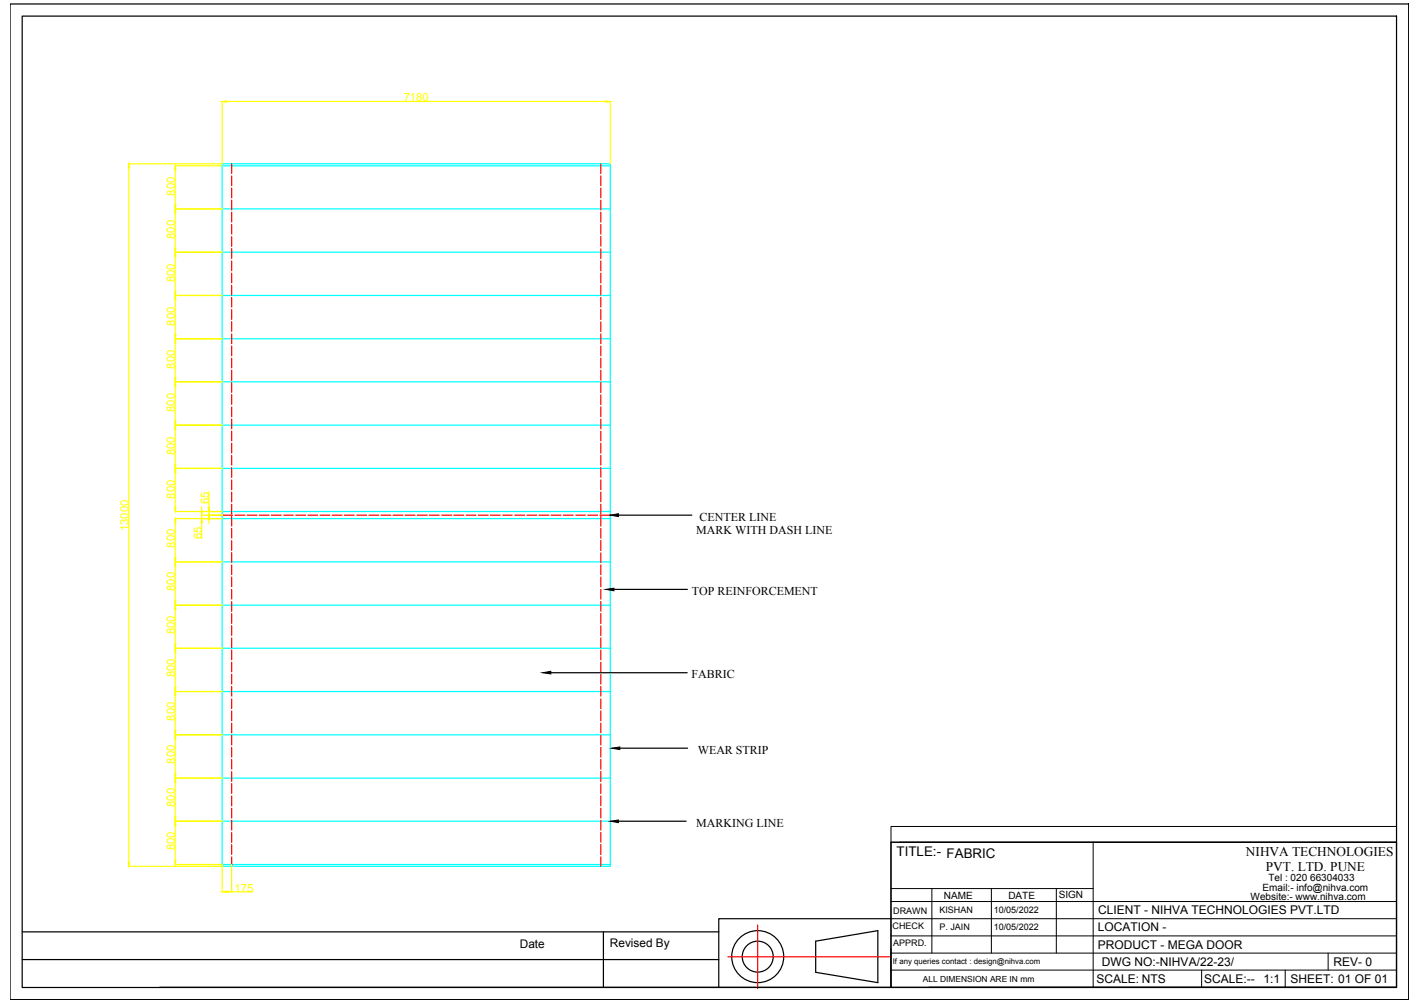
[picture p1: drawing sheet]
<svg xmlns="http://www.w3.org/2000/svg" width="297mm" height="210mm" viewBox="0 0 297 210" stroke-linecap="round" stroke-linejoin="round" font-family="sans-serif">
<!-- layer: 0 -->
<g fill="none" stroke="#000" stroke-width=".25">
<path d="M2.1 .8h292.6v208.4h-292.6zM4.6 3.4h287.5v203.3h-287.5zM129.4 107.8h15.3M128.4 123.3h15.4M115.2 140.8h28.5M129.7 156.6h14.1M129.4 171.9h14.1M186.4 176.3h105.7v30.3h-105.7zM4.6 195h145.8M126.2 195v11.7M170.6 197l13-2.2v10.8l-13-2.1zM186.4 192.3h-36v14.3h-117"/>
<path d="M4.6 200.8h145.8M150.4 206.6h36M194.3 206.6h97.8"/>
<circle cx="158.5" cy="200.2" r="5.4"/>
<circle cx="158.5" cy="200.2" r="3.2"/>
</g>
<g fill="none" stroke="#000" stroke-width=".21">
<path d="M186.4 173h105.7v3.3h-105.7zM186.4 176.3v30.3M188.2 176.3h103.9M228.7 176.3v30.3M186.4 199.5h105.7M186.4 195.9h105.7M186.4 192.3h105.7M186.4 188.7h105.7M186.4 186h42.3M194.9 186v13.5M207.4 186v13.5M221 186v13.5"/>
<path d="M277.8 199.5v3.5M186.4 203h105.7M251.4 203v3.6M268.8 203v3.6"/>
</g>
<g fill="none" stroke="#f00" stroke-width=".25">
<path d="M48.5 34.3v2M48.5 36.8v2M48.5 39.4v2M125.7 34.3v2M125.7 36.8v2M125.7 39.4v2M48.5 41.9v2M48.5 44.4v2.1M48.5 47v2M48.5 49.5v2M48.5 52.1v2M48.5 54.6v2.1"/>
<path d="M48.5 57.2v2M48.5 59.7v2.1M125.7 41.9v2M125.7 44.4v2.1M125.7 47v2M125.7 49.5v2M125.7 52.1v2M125.7 54.6v2.1M125.7 57.2v2M125.7 59.7v2.1M48.5 62.3v2M48.5 64.8v2"/>
<path d="M48.5 67.3v2.1M48.5 69.9v2M48.5 72.4v2.1M48.5 75v2M48.5 77.5v2.1M125.7 62.3v2M125.7 64.8v2M125.7 67.3v2.1M125.7 69.9v2M125.7 72.4v2.1M125.7 75v2M125.7 77.5v2.1"/>
<path d="M48.5 80.1v2M48.5 82.6v2.1M48.5 85.2v2M48.5 87.7v2M48.5 90.2v2.1M48.5 92.8v2M48.5 95.3v2.1M48.5 97.9v2M125.7 80.1v2M125.7 82.6v2.1M125.7 85.2v2M125.7 87.7v2"/>
<path d="M125.7 90.2v2.1M125.7 92.8v2M125.7 95.3v2.1M125.7 97.9v2M46.5 107.8h2.1M48.5 100.4v2.1M48.5 103v2M48.5 105.5v2.1M48.5 108.1v2M48.5 110.6v2M48.5 113.1v2.1M48.5 115.7v2"/>
<path d="M48.5 118.2v2.1M49.1 107.8h2.1M51.7 107.8h2M54.3 107.8h2M56.8 107.8h2M59.3 107.8h2.1M61.9 107.8h2M64.4 107.8h2M67 107.8h2M69.5 107.8h2M72 107.8h2.1M74.6 107.8h2.1"/>
<path d="M77.2 107.8h2M79.7 107.8h2M82.2 107.8h2.1M84.8 107.8h2M87.3 107.8h2.1M89.9 107.8h2M92.4 107.8h2M94.9 107.8h2.1M97.5 107.8h2.1M100.1 107.8h2M102.6 107.8h2M105.1 107.8h2.1"/>
<path d="M107.7 107.8h2M110.2 107.8h2.1M112.8 107.8h2M115.3 107.8h2M117.8 107.8h2.1M120.4 107.8h2.1M123 107.8h2M125.5 107.8h2.2M125.7 100.4v2.1M125.7 103v2M125.7 105.5v2.1M125.7 108.1v2"/>
<path d="M125.7 110.6v2M125.7 113.1v2.1M125.7 115.7v2M125.7 118.2v2.1M48.5 120.8v2M48.5 123.3v2.1M48.5 125.9v2M48.5 128.4v2.1M48.5 131v2M48.5 133.5v2M48.5 136v2.1M48.5 138.6v2"/>
<path d="M125.7 120.8v2M125.7 123.3v2.1M125.7 125.9v2M125.7 128.4v2.1M125.7 131v2M125.7 133.5v2M125.7 136v2.1M125.7 138.6v2M48.5 141.1v2.1M48.5 143.7v2M48.5 146.2v2.1M48.5 148.8v2"/>
<path d="M48.5 151.3v2.1M48.5 153.9v2M48.5 156.4v2M48.5 158.9v2.1M125.7 141.1v2.1M125.7 143.7v2M125.7 146.2v2.1M125.7 148.8v2M125.7 151.3v2.1M125.7 153.9v2M125.7 156.4v2M125.7 158.9v2.1"/>
<path d="M48.5 161.5v2M48.5 164v2.1M48.5 166.6v2M48.5 169.1v2.1M48.5 171.7v2M48.5 174.2v2.1M48.5 176.8v2M48.5 179.3v2M125.7 161.5v2M125.7 164v2.1M125.7 166.6v2M125.7 169.1v2.1"/>
<path d="M125.7 171.7v2M125.7 174.2v2.1M125.7 176.8v2M125.7 179.3v2M158.5 193.6v13.3M152.3 200.2h33.7"/>
</g>
<g fill="none" stroke="#0ff" stroke-width=".25">
<path d="M46.5 34.3h81.2v147h-81.2zM46.5 34.7h81.2M46.5 52.8h81.2M46.5 43.7h81.2M46.5 79.9h81.2M46.5 70.9h81.2M46.5 61.8h81.2M46.5 98h81.2M46.5 89h81.2M46.5 108.5h81.2M46.5 117.6h81.2M46.5 107h81.2"/>
<path d="M46.5 126.6h81.2M46.5 135.7h81.2M46.5 144.7h81.2M46.5 153.8h81.2M46.5 162.8h81.2M46.5 171.9h81.2M46.5 180.9h81.2"/>
</g>
<g fill="none" stroke="#ff0" stroke-width=".25">
<path d="M27 35.1v145.4M36.6 35.5v7.4M36.6 34.7h9.9M46.5 21.2v13.1h-19.5M47.3 21.2h79.5M127.7 21.2v13.1M36.6 44.6v7.3M36.6 53.6v7.4M36.6 52.8h9.9M36.6 43.7h9.9M36.6 62.7v7.3M36.6 71.7v7.4"/>
<path d="M36.6 79.9h9.9M36.6 70.9h9.9M36.6 61.8h9.9M36.6 98h9.9M36.6 80.8v7.3M36.6 89.8v7.4M36.6 98.9v7.3M36.6 89h9.9M36.6 107h9.9M36.6 108.5h9.9M36.6 109.4v7.3M36.6 118.4v7.4"/>
<path d="M36.6 117.6h9.9M42.2 106.1v.9M42.2 109.4v3.3M43.7 102.9v3.3M43.7 107v.8M43.7 108.7v.8M46.5 107.8h-4.3v.7M36.6 127.5v7.3M36.6 136.5v7.4M36.6 126.6h9.9M36.6 135.7h9.9M36.6 145.6v7.3"/>
<path d="M36.6 154.6v7.4M36.6 144.7h9.9M36.6 153.8h9.9M36.6 163.7v7.3M36.6 172.7v7.4M36.6 162.8h9.9M36.6 171.9h9.9M27 181.3h19.5M36.6 180.9h9.9v5.7M47.3 186.6h.3M48.5 180.9v5.7h4.4"/>
</g>
<g fill="#ff0" stroke="#ff0" stroke-width=".21">
<path d="M26.8 180.5h.3l-.1 .8z"/>
<path d="M27 34.3l.1 .8h-.3z"/>
<path d="M46.5 21.2l.8-.1v.3z"/>
<path d="M126.8 21.1l.9 .1-.9 .2z"/>
<path d="M43.7 107.8l.1 .9h-.3z"/>
<path d="M43.5 106.2h.3l-.1 .8z"/>
<path d="M42.1 107h.3l-.2 .8z"/>
<path d="M42.2 108.5l.2 .9h-.3z"/>
<path d="M36.5 106.2h.3l-.2 .8z"/>
<path d="M36.6 98l.2 .9h-.3z"/>
<path d="M36.5 116.7h.3l-.2 .9z"/>
<path d="M36.6 108.5l.2 .9h-.3z"/>
<path d="M36.5 125.8h.3l-.2 .8z"/>
<path d="M36.6 117.6l.2 .8h-.3z"/>
<path d="M36.5 134.8h.3l-.2 .9z"/>
<path d="M36.6 126.6l.2 .9h-.3z"/>
<path d="M36.5 143.9h.3l-.2 .8z"/>
<path d="M36.6 135.7l.2 .8h-.3z"/>
<path d="M36.5 152.9h.3l-.2 .9z"/>
<path d="M36.6 144.7l.2 .9h-.3z"/>
<path d="M36.5 162h.3l-.2 .8z"/>
<path d="M36.6 153.8l.2 .8h-.3z"/>
<path d="M36.5 171h.3l-.2 .9z"/>
<path d="M36.6 162.8l.2 .9h-.3z"/>
<path d="M36.5 180.1h.3l-.2 .8z"/>
<path d="M36.6 171.9l.2 .8h-.3z"/>
<path d="M36.5 97.2h.3l-.2 .8z"/>
<path d="M36.6 89l.2 .8h-.3z"/>
<path d="M36.5 88.1h.3l-.2 .9z"/>
<path d="M36.6 79.9l.2 .9h-.3z"/>
<path d="M36.5 79.1h.3l-.2 .8z"/>
<path d="M36.6 70.9l.2 .8h-.3z"/>
<path d="M36.5 70h.3l-.2 .9z"/>
<path d="M36.6 61.8l.2 .9h-.3z"/>
<path d="M36.5 61h.3l-.2 .8z"/>
<path d="M36.6 52.8l.2 .8h-.3z"/>
<path d="M36.5 51.9h.3l-.2 .9z"/>
<path d="M36.6 43.7l.2 .9h-.3z"/>
<path d="M36.5 42.9h.3l-.2 .8z"/>
<path d="M36.6 34.7l.2 .8h-.3z"/>
<path d="M46.5 186.6l.8-.1v.3z"/>
<path d="M47.6 186.5l.9 .1-.9 .2z"/>
</g>
<path d="M127.7 107.8l1.7-.3v.6zM126.7 123.3l1.7-.2v.5zM113.5 140.8l1.7-.3v.5zM128 156.6l1.7-.3v.6zM127.7 171.9l1.7-.3v.6z" fill="#000" stroke="#000" stroke-width=".21"/>
<g font-size="2.8">
<text x="187.6" y="179.2">TITLE:- FABRIC</text>
<text x="260.6" y="179.1">NIHVA TECHNOLOGIES</text>
<text x="264.8" y="182.3">PVT. LTD. PUNE</text>
</g>
<g font-size="2.5">
<text x="145.7" y="111.8">MARK WITH DASH LINE</text>
<text x="146.3" y="109">CENTER LINE</text>
<text x="144.7" y="124.5">TOP REINFORCEMENT</text>
<text x="144.6" y="142">FABRIC</text>
<text x="146" y="157.8">WEAR STRIP</text>
<text x="145.7" y="173">MARKING LINE</text>
<text x="229.7" y="191.3">CLIENT - NIHVA TECHNOLOGIES PVT.LTD</text>
<text x="229.6" y="194.9">LOCATION -</text>
<text x="108.7" y="198.5">Date</text>
<text x="127.6" y="198.2">Revised By</text>
<text x="229.6" y="198.5">PRODUCT - MEGA DOOR</text>
<text x="230.5" y="202.1">DWG NO:-NIHVA/22-23/</text>
<text x="279" y="202.1">REV- 0</text>
<text x="229.3" y="205.7">SCALE: NTS</text>
<text x="251.9" y="205.7">SCALE:--</text>
<text x="264.3" y="205.7">1:1</text>
<text x="269.9" y="205.7">SHEET: 01 OF 01</text>
</g>
<g font-size="2.4" fill="#ff0">
<text x="84.4" y="21.2">7180</text>
<text x="36.6" y="41" transform="rotate(-90 36.6 41)">800</text>
<text x="36.6" y="50" transform="rotate(-90 36.6 50)">800</text>
<text x="36.6" y="59.1" transform="rotate(-90 36.6 59.1)">800</text>
<text x="36.6" y="68.1" transform="rotate(-90 36.6 68.1)">800</text>
<text x="36.6" y="77.2" transform="rotate(-90 36.6 77.2)">800</text>
<text x="36.6" y="86.2" transform="rotate(-90 36.6 86.2)">800</text>
<text x="36.6" y="95.3" transform="rotate(-90 36.6 95.3)">800</text>
<text x="36.6" y="104.3" transform="rotate(-90 36.6 104.3)">800</text>
<text x="43.7" y="105.4" transform="rotate(-90 43.7 105.4)">65</text>
<text x="26.9" y="111.2" transform="rotate(-90 26.9 111.2)">13000</text>
<text x="42.2" y="112.8" transform="rotate(-90 42.2 112.8)">65</text>
<text x="36.6" y="114.6" transform="rotate(-90 36.6 114.6)">800</text>
<text x="36.6" y="123.6" transform="rotate(-90 36.6 123.6)">800</text>
<text x="36.6" y="132.7" transform="rotate(-90 36.6 132.7)">800</text>
<text x="36.6" y="141.8" transform="rotate(-90 36.6 141.8)">800</text>
<text x="36.6" y="150.8" transform="rotate(-90 36.6 150.8)">800</text>
<text x="36.6" y="159.8" transform="rotate(-90 36.6 159.8)">800</text>
<text x="36.6" y="168.9" transform="rotate(-90 36.6 168.9)">800</text>
<text x="36.6" y="178" transform="rotate(-90 36.6 178)">800</text>
<text x="49.1" y="186.6">175</text>
</g>
<g font-size="2.1">
<text x="265.3" y="184.4">Tel : 020 66304033</text>
<text x="197.4" y="188.1">NAME</text>
<text x="210.9" y="188.2">DATE</text>
<text x="221.5" y="188">SIGN</text>
<text x="261.6" y="188.4">Website:- www.nihva.com</text>
<text x="264.1" y="186.5">Email:- info@nihva.com</text>
</g>
<g font-size="1.9">
<text x="186.8" y="191.2">DRAWN</text>
<text x="196.5" y="191.1">KISHAN</text>
<text x="207.9" y="191.1">10/05/2022</text>
<text x="186.7" y="194.4">CHECK</text>
<text x="186.8" y="198">APPRD.</text>
<text x="196.5" y="194.7">P. JAIN</text>
<text x="207.9" y="194.7">10/05/2022</text>
</g>
<text font-size="1.8" x="193" y="205.4">ALL DIMENSION ARE IN mm</text>
<text font-size="1.6" x="186.8" y="201.7">If any queries contact : design@nihva.com</text>
</svg>
